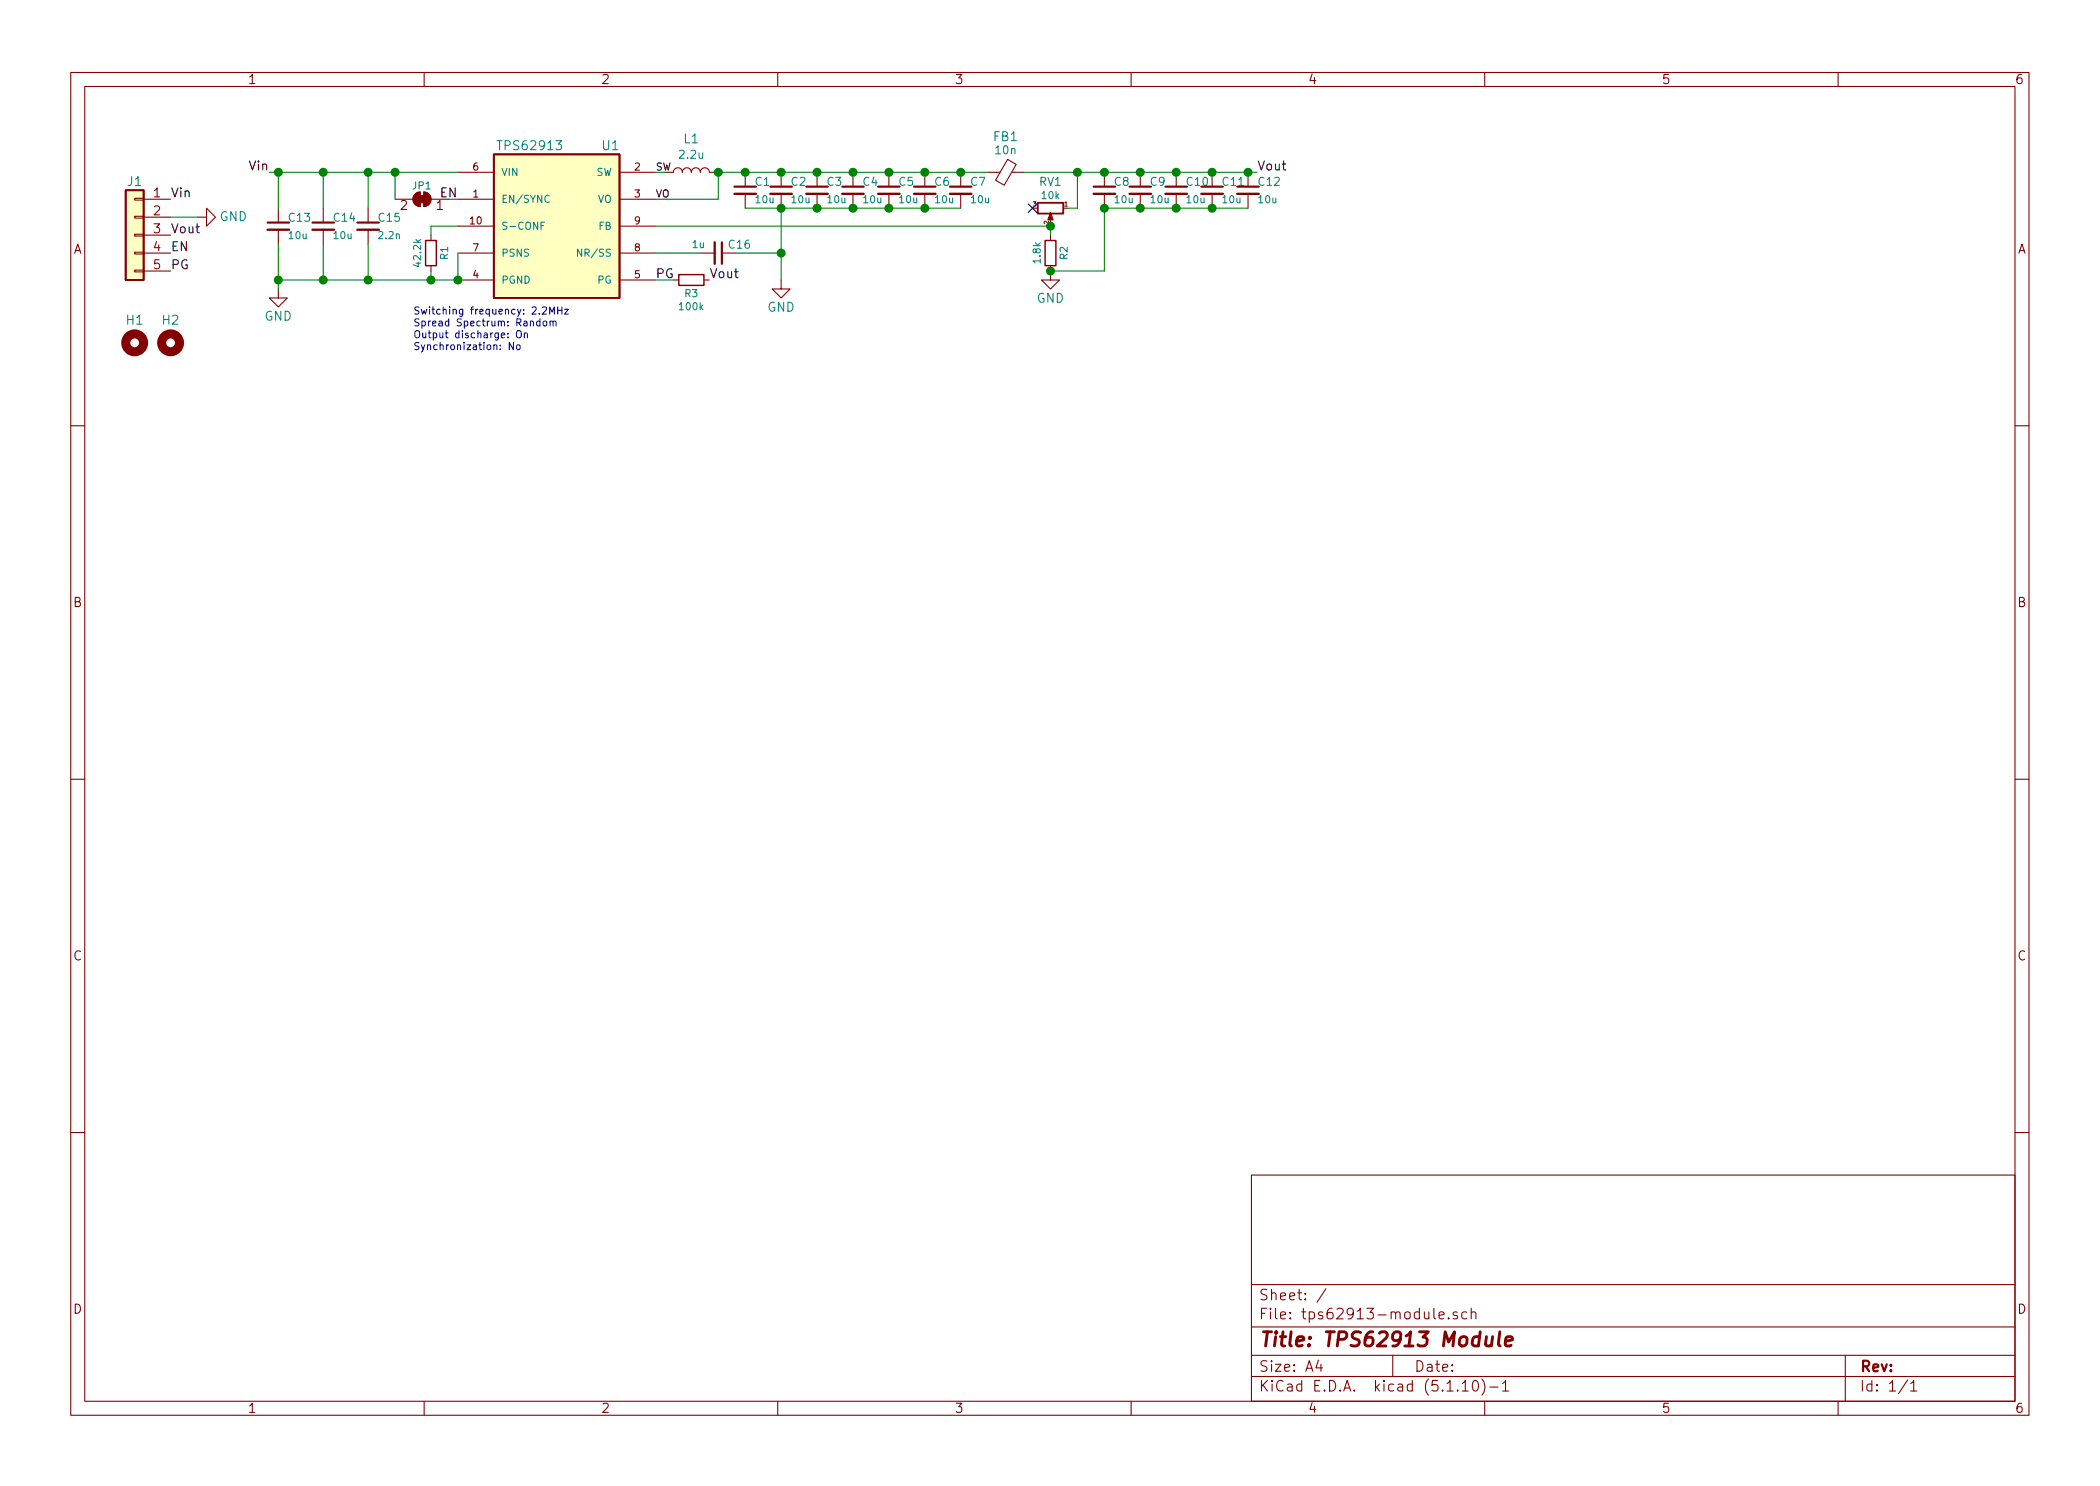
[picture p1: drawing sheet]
EESchema Schematic File Version 4
EELAYER 30 0
EELAYER END
$Descr A4 11693 8268
encoding utf-8
Sheet 1 1
Title "TPS62913 Module"
Date ""
Rev ""
Comp ""
Comment1 ""
Comment2 ""
Comment3 ""
Comment4 ""
$EndDescr
$Comp
L TPS6291x:TPS6291x U1
U 1 1
P 3100 1250
F 0 "U1" H 3400 1700 50  0000 C CNN
F 1 "TPS62913" H 2950 1700 50  0000 C CNN
F 2 "TPS6291x:TPS6291x" H 3100 1250 50  0001 L BNN
F 3 "" H 3100 1250 50  0001 L BNN
F 4 "TPS62913RPUR" H 3100 1250 50  0001 C CNN "manf#"
F 5 "https://www.mouser.jp/ProductDetail/Texas-Instruments/TPS62913RPUR?qs=sGAEpiMZZMv0NwlthflBiygZRq0mreBIpzxGZsASKts=" H 3100 1250 50  0001 C CNN "Link"
F 6 "595-TPS62913RPUR" H 3100 1250 50  0001 C CNN "Mouser #"
F 7 "Y" H 3100 1250 50  0001 C CNN "Original"
F 8 "10" H 3100 1250 50  0001 C CNN "SMD"
F 9 "296-TPS62913RPURCT-ND" H 3100 1250 50  0001 C CNN "Digikey #"
	1    3100 1250
	1    0    0    -1  
$EndComp
$Comp
L Device:L L1
U 1 1
P 3850 950
F 0 "L1" V 4033 950 50  0000 C CNN
F 1 "2.2u" V 3945 950 45  0000 C CNN
F 2 "inductor_SWPA:SWPA-2020" H 3850 950 50  0001 C CNN
F 3 "~" H 3850 950 50  0001 C CNN
F 4 "SWPA5020S2R2NT" H 3850 950 50  0001 C CNN "manf#"
F 5 "303010103" H 3850 950 50  0001 C CNN "Elecrow PN"
F 6 "N" H 3850 950 50  0001 C CNN "Original"
F 7 "2" H 3850 950 50  0001 C CNN "SMD"
	1    3850 950 
	0    -1   -1   0   
$EndComp
$Comp
L power:GND #PWR04
U 1 1
P 1550 1600
F 0 "#PWR04" H 1550 1350 50  0001 C CNN
F 1 "GND" H 1550 1450 50  0000 C CNN
F 2 "" H 1550 1600 50  0001 C CNN
F 3 "" H 1550 1600 50  0001 C CNN
	1    1550 1600
	1    0    0    -1  
$EndComp
$Comp
L Device:R_Small R3
U 1 1
P 3850 1550
F 0 "R3" V 3750 1550 40  0000 C TNN
F 1 "100k" V 3700 1550 40  0000 C CNN
F 2 "passive_parts:R_0603" H 3850 1550 50  0001 C CNN
F 3 "~" H 3850 1550 50  0001 C CNN
F 4 "RC0603FR-07100KL" H 3850 1550 50  0001 C CNN "manf#"
F 5 "301010196" H 3850 1550 50  0001 C CNN "Elecrow PN"
F 6 "2" H 3850 1550 50  0001 C CNN "SMD"
	1    3850 1550
	0    -1   -1   0   
$EndComp
Text Label 3650 1550 0    50   ~ 0
PG
Text Label 2550 1100 2    50   ~ 0
EN
$Comp
L Jumper:SolderJumper_2_Bridged JP1
U 1 1
P 2350 1100
F 0 "JP1" H 2350 1050 40  0000 C TNN
F 1 "SolderJumper_2_Bridged" V 2395 1168 50  0001 L CNN
F 2 "Jumper:SolderJumper-2_P1.3mm_Bridged_RoundedPad1.0x1.5mm" H 2350 1100 50  0001 C CNN
F 3 "~" H 2350 1100 50  0001 C CNN
F 4 "~" H 2350 1100 50  0001 C CNN "manf#"
	1    2350 1100
	-1   0    0    1   
$EndComp
Wire Wire Line
	2500 1100 2550 1100
Wire Wire Line
	2200 1100 2200 950 
Wire Wire Line
	2200 950  2550 950 
$Comp
L Device:R_Small R1
U 1 1
P 2400 1400
F 0 "R1" V 2450 1400 40  0000 C TNN
F 1 "42.2k" V 2300 1400 40  0000 C TNN
F 2 "passive_parts:R_0603" H 2400 1400 50  0001 C CNN
F 3 "~" H 2400 1400 50  0001 C CNN
F 4 "RC0603FR-0742K2L" H 2400 1400 50  0001 C CNN "manf#"
F 5 "2" H 2400 1400 50  0001 C CNN "SMD"
F 6 "https://www.mouser.jp/ProductDetail/YAGEO/RC0603FR-0742K2L?qs=gt6vzsuosg2g3L%2FVaGpSfQ%3D%3D" H 2400 1400 50  0001 C CNN "Link"
F 7 "603-RC0603FR-0742K2L" H 2400 1400 50  0001 C CNN "Mouser #"
F 8 "N" H 2400 1400 50  0001 C CNN "Original"
F 9 "Shenzhen stock" H 2400 1400 50  0001 C CNN "Rating"
	1    2400 1400
	1    0    0    -1  
$EndComp
Wire Wire Line
	2550 1400 2550 1550
Wire Wire Line
	2400 1500 2400 1550
Wire Wire Line
	2400 1550 2550 1550
Connection ~ 2550 1550
Wire Wire Line
	2400 1300 2400 1250
Wire Wire Line
	2400 1250 2550 1250
$Comp
L Device:C_Small C15
U 1 1
P 2050 1250
F 0 "C15" H 2100 1300 45  0000 L CNN
F 1 "2.2n" H 2100 1200 40  0000 L CNN
F 2 "passive_parts:C_0402" H 2050 1250 50  0001 C CNN
F 3 "~" H 2050 1250 50  0001 C CNN
F 4 "N" H 2050 1250 50  0001 C CNN "Original"
F 5 "2" H 2050 1250 50  0001 C CNN "SMD"
F 6 "CC0402KRX7R9BB222" H 2050 1250 50  0001 C CNN "manf#"
F 7 ">=25V" H 2050 1250 50  0001 C CNN "Rating"
F 8 "302010022" H 2050 1250 50  0001 C CNN "Elecrow PN"
	1    2050 1250
	1    0    0    -1  
$EndComp
Wire Wire Line
	2200 950  2050 950 
Wire Wire Line
	2050 950  2050 1150
Connection ~ 2200 950 
Wire Wire Line
	2050 1350 2050 1550
Wire Wire Line
	2050 1550 2400 1550
Connection ~ 2400 1550
$Comp
L Device:C_Small C14
U 1 1
P 1800 1250
F 0 "C14" H 1850 1300 45  0000 L CNN
F 1 "10u" H 1850 1200 40  0000 L CNN
F 2 "passive_parts:C_0805" H 1800 1250 50  0001 C CNN
F 3 "~" H 1800 1250 50  0001 C CNN
F 4 "N" H 1800 1250 50  0001 C CNN "Original"
F 5 "2" H 1800 1250 50  0001 C CNN "SMD"
F 6 "CC0805KKX5R8BB106" H 1800 1250 50  0001 C CNN "manf#"
F 7 "302010178" H 1800 1250 50  0001 C CNN "Elecrow PN"
	1    1800 1250
	1    0    0    -1  
$EndComp
$Comp
L Device:C_Small C13
U 1 1
P 1550 1250
F 0 "C13" H 1600 1300 45  0000 L CNN
F 1 "10u" H 1600 1200 40  0000 L CNN
F 2 "passive_parts:C_0805" H 1550 1250 50  0001 C CNN
F 3 "~" H 1550 1250 50  0001 C CNN
F 4 "N" H 1550 1250 50  0001 C CNN "Original"
F 5 "2" H 1550 1250 50  0001 C CNN "SMD"
F 6 "CC0805KKX5R8BB106" H 1550 1250 50  0001 C CNN "manf#"
F 7 "302010178" H 1550 1250 50  0001 C CNN "Elecrow PN"
	1    1550 1250
	1    0    0    -1  
$EndComp
Text Label 1500 950  2    50   ~ 0
Vin
Wire Wire Line
	1800 1150 1800 950 
Wire Wire Line
	1800 950  2050 950 
Connection ~ 2050 950 
Wire Wire Line
	1800 950  1550 950 
Wire Wire Line
	1550 950  1550 1150
Connection ~ 1800 950 
Wire Wire Line
	1800 1350 1800 1550
Wire Wire Line
	1800 1550 2050 1550
Connection ~ 2050 1550
Wire Wire Line
	1800 1550 1550 1550
Wire Wire Line
	1550 1550 1550 1350
Connection ~ 1800 1550
Wire Wire Line
	1550 1600 1550 1550
Connection ~ 1550 1550
Wire Wire Line
	4000 950  4000 1100
Wire Wire Line
	4000 1100 3650 1100
Wire Wire Line
	3650 950  3700 950 
$Comp
L Device:C_Small C16
U 1 1
P 4000 1400
F 0 "C16" V 3950 1450 45  0000 L CNN
F 1 "1u" V 3950 1250 40  0000 L CNN
F 2 "passive_parts:C_0402" H 4000 1400 50  0001 C CNN
F 3 "~" H 4000 1400 50  0001 C CNN
F 4 "N" H 4000 1400 50  0001 C CNN "Original"
F 5 "2" H 4000 1400 50  0001 C CNN "SMD"
F 6 "CC0402KRX5R6BB105" H 4000 1400 50  0001 C CNN "manf#"
F 7 "302010040" H 4000 1400 50  0001 C CNN "Elecrow PN"
	1    4000 1400
	0    1    1    0   
$EndComp
Wire Wire Line
	3900 1400 3650 1400
$Comp
L Device:R_Small R2
U 1 1
P 5850 1400
F 0 "R2" V 5900 1400 40  0000 C TNN
F 1 "1.8k" V 5750 1400 40  0000 C TNN
F 2 "passive_parts:R_0603" H 5850 1400 50  0001 C CNN
F 3 "~" H 5850 1400 50  0001 C CNN
F 4 "RC0603FR-071K8L" H 5850 1400 50  0001 C CNN "manf#"
F 5 "2" H 5850 1400 50  0001 C CNN "SMD"
F 6 "N" H 5850 1400 50  0001 C CNN "Original"
F 7 "301010254" H 5850 1400 50  0001 C CNN "Elecrow PN"
F 8 "" H 5850 1400 50  0001 C CNN "Equivalents"
	1    5850 1400
	1    0    0    -1  
$EndComp
$Comp
L Device:R_POT_Small RV1
U 1 1
P 5850 1150
F 0 "RV1" V 5700 1150 45  0000 C CNN
F 1 "10k" V 5800 1150 40  0000 C BNN
F 2 "passive_parts:VR_3362P-1" H 5850 1150 50  0001 C CNN
F 3 "~" H 5850 1150 50  0001 C CNN
F 4 "3362P-1-103" H 5850 1150 50  0001 C CNN "manf#"
F 5 "1051010A" H 5850 1150 50  0001 C CNN "Elecrow PN"
F 6 "3" H 5850 1150 50  0001 C CNN "THT"
	1    5850 1150
	0    1    1    0   
$EndComp
NoConn ~ 5750 1150
$Comp
L Device:C_Small C1
U 1 1
P 4150 1050
F 0 "C1" H 4200 1100 45  0000 L CNN
F 1 "10u" H 4200 1000 40  0000 L CNN
F 2 "passive_parts:C_0603" H 4150 1050 50  0001 C CNN
F 3 "~" H 4150 1050 50  0001 C CNN
F 4 "N" H 4150 1050 50  0001 C CNN "Original"
F 5 "2" H 4150 1050 50  0001 C CNN "SMD"
F 6 "CC0603KRX5R6BB106" H 4150 1050 50  0001 C CNN "manf#"
F 7 "302010103" H 4150 1050 50  0001 C CNN "Elecrow PN"
F 8 ">=10V" H 4150 1050 50  0001 C CNN "Rating"
	1    4150 1050
	1    0    0    -1  
$EndComp
$Comp
L Device:C_Small C2
U 1 1
P 4350 1050
F 0 "C2" H 4400 1100 45  0000 L CNN
F 1 "10u" H 4400 1000 40  0000 L CNN
F 2 "passive_parts:C_0603" H 4350 1050 50  0001 C CNN
F 3 "~" H 4350 1050 50  0001 C CNN
F 4 "N" H 4350 1050 50  0001 C CNN "Original"
F 5 "2" H 4350 1050 50  0001 C CNN "SMD"
F 6 "CC0603KRX5R6BB106" H 4350 1050 50  0001 C CNN "manf#"
F 7 "302010103" H 4350 1050 50  0001 C CNN "Elecrow PN"
F 8 ">=10V" H 4350 1050 50  0001 C CNN "Rating"
	1    4350 1050
	1    0    0    -1  
$EndComp
$Comp
L Device:C_Small C3
U 1 1
P 4550 1050
F 0 "C3" H 4600 1100 45  0000 L CNN
F 1 "10u" H 4600 1000 40  0000 L CNN
F 2 "passive_parts:C_0603" H 4550 1050 50  0001 C CNN
F 3 "~" H 4550 1050 50  0001 C CNN
F 4 "N" H 4550 1050 50  0001 C CNN "Original"
F 5 "2" H 4550 1050 50  0001 C CNN "SMD"
F 6 "CC0603KRX5R6BB106" H 4550 1050 50  0001 C CNN "manf#"
F 7 "302010103" H 4550 1050 50  0001 C CNN "Elecrow PN"
F 8 ">=10V" H 4550 1050 50  0001 C CNN "Rating"
	1    4550 1050
	1    0    0    -1  
$EndComp
$Comp
L Device:C_Small C4
U 1 1
P 4750 1050
F 0 "C4" H 4800 1100 45  0000 L CNN
F 1 "10u" H 4800 1000 40  0000 L CNN
F 2 "passive_parts:C_0603" H 4750 1050 50  0001 C CNN
F 3 "~" H 4750 1050 50  0001 C CNN
F 4 "N" H 4750 1050 50  0001 C CNN "Original"
F 5 "2" H 4750 1050 50  0001 C CNN "SMD"
F 6 "CC0603KRX5R6BB106" H 4750 1050 50  0001 C CNN "manf#"
F 7 "302010103" H 4750 1050 50  0001 C CNN "Elecrow PN"
F 8 ">=10V" H 4750 1050 50  0001 C CNN "Rating"
	1    4750 1050
	1    0    0    -1  
$EndComp
$Comp
L Device:C_Small C5
U 1 1
P 4950 1050
F 0 "C5" H 5000 1100 45  0000 L CNN
F 1 "10u" H 5000 1000 40  0000 L CNN
F 2 "passive_parts:C_0603" H 4950 1050 50  0001 C CNN
F 3 "~" H 4950 1050 50  0001 C CNN
F 4 "N" H 4950 1050 50  0001 C CNN "Original"
F 5 "2" H 4950 1050 50  0001 C CNN "SMD"
F 6 "CC0603KRX5R6BB106" H 4950 1050 50  0001 C CNN "manf#"
F 7 "302010103" H 4950 1050 50  0001 C CNN "Elecrow PN"
F 8 ">=10V" H 4950 1050 50  0001 C CNN "Rating"
	1    4950 1050
	1    0    0    -1  
$EndComp
$Comp
L Device:C_Small C6
U 1 1
P 5150 1050
F 0 "C6" H 5200 1100 45  0000 L CNN
F 1 "10u" H 5200 1000 40  0000 L CNN
F 2 "passive_parts:C_0603" H 5150 1050 50  0001 C CNN
F 3 "~" H 5150 1050 50  0001 C CNN
F 4 "N" H 5150 1050 50  0001 C CNN "Original"
F 5 "2" H 5150 1050 50  0001 C CNN "SMD"
F 6 "CC0603KRX5R6BB106" H 5150 1050 50  0001 C CNN "manf#"
F 7 "302010103" H 5150 1050 50  0001 C CNN "Elecrow PN"
F 8 ">=10V" H 5150 1050 50  0001 C CNN "Rating"
	1    5150 1050
	1    0    0    -1  
$EndComp
$Comp
L Device:C_Small C7
U 1 1
P 5350 1050
F 0 "C7" H 5400 1100 45  0000 L CNN
F 1 "10u" H 5400 1000 40  0000 L CNN
F 2 "passive_parts:C_0603" H 5350 1050 50  0001 C CNN
F 3 "~" H 5350 1050 50  0001 C CNN
F 4 "N" H 5350 1050 50  0001 C CNN "Original"
F 5 "2" H 5350 1050 50  0001 C CNN "SMD"
F 6 "CC0603KRX5R6BB106" H 5350 1050 50  0001 C CNN "manf#"
F 7 "302010103" H 5350 1050 50  0001 C CNN "Elecrow PN"
F 8 ">=10V" H 5350 1050 50  0001 C CNN "Rating"
	1    5350 1050
	1    0    0    -1  
$EndComp
Wire Wire Line
	4000 950  4150 950 
Connection ~ 4000 950 
Connection ~ 4150 950 
Wire Wire Line
	4150 950  4350 950 
Connection ~ 4350 950 
Wire Wire Line
	4350 950  4550 950 
Connection ~ 4550 950 
Wire Wire Line
	4550 950  4750 950 
Connection ~ 4750 950 
Wire Wire Line
	4750 950  4950 950 
Connection ~ 4950 950 
Wire Wire Line
	4950 950  5150 950 
Connection ~ 5150 950 
Wire Wire Line
	5150 950  5350 950 
$Comp
L power:GND #PWR03
U 1 1
P 4350 1550
F 0 "#PWR03" H 4350 1300 50  0001 C CNN
F 1 "GND" H 4350 1400 50  0000 C CNN
F 2 "" H 4350 1550 50  0001 C CNN
F 3 "" H 4350 1550 50  0001 C CNN
	1    4350 1550
	1    0    0    -1  
$EndComp
Wire Wire Line
	4350 1400 4100 1400
Wire Wire Line
	4150 1150 4350 1150
Connection ~ 4350 1150
Wire Wire Line
	4350 1150 4550 1150
Connection ~ 4550 1150
Wire Wire Line
	4550 1150 4750 1150
Connection ~ 4750 1150
Wire Wire Line
	4750 1150 4950 1150
Connection ~ 4950 1150
Wire Wire Line
	4950 1150 5150 1150
Connection ~ 5150 1150
Wire Wire Line
	5150 1150 5350 1150
Wire Wire Line
	4350 1150 4350 1400
Connection ~ 4350 1400
$Comp
L Device:Ferrite_Bead_Small FB1
U 1 1
P 5600 950
F 0 "FB1" V 5400 950 50  0000 C CNN
F 1 "10n" V 5500 950 45  0000 C BNN
F 2 "passive_parts:C_0603" V 5530 950 50  0001 C CNN
F 3 "~" H 5600 950 50  0001 C CNN
F 4 "BLE18PS080SN1D" H 5600 950 50  0001 C CNN "manf#"
F 5 "https://www.mouser.jp/ProductDetail/Murata-Electronics/BLE18PS080SN1D?qs=%2Fha2pyFadujCub5P1csi%252BVGv6FMXnStunXp7Cuv183sSXt6KPSsjhQ==" H 5600 950 50  0001 C CNN "Link"
F 6 "81-BLE18PS080SN1D" H 5600 950 50  0001 C CNN "Mouser #"
F 7 "Y" H 5600 950 50  0001 C CNN "Original"
F 8 "2" H 5600 950 50  0001 C CNN "SMD"
	1    5600 950 
	0    1    1    0   
$EndComp
Wire Wire Line
	5500 950  5350 950 
Connection ~ 5350 950 
$Comp
L Device:C_Small C8
U 1 1
P 6150 1050
F 0 "C8" H 6200 1100 45  0000 L CNN
F 1 "10u" H 6200 1000 40  0000 L CNN
F 2 "passive_parts:C_0603" H 6150 1050 50  0001 C CNN
F 3 "~" H 6150 1050 50  0001 C CNN
F 4 "N" H 6150 1050 50  0001 C CNN "Original"
F 5 "2" H 6150 1050 50  0001 C CNN "SMD"
F 6 "CC0603KRX5R6BB106" H 6150 1050 50  0001 C CNN "manf#"
F 7 "302010103" H 6150 1050 50  0001 C CNN "Elecrow PN"
F 8 ">=10V" H 6150 1050 50  0001 C CNN "Rating"
	1    6150 1050
	1    0    0    -1  
$EndComp
$Comp
L Device:C_Small C9
U 1 1
P 6350 1050
F 0 "C9" H 6400 1100 45  0000 L CNN
F 1 "10u" H 6400 1000 40  0000 L CNN
F 2 "passive_parts:C_0603" H 6350 1050 50  0001 C CNN
F 3 "~" H 6350 1050 50  0001 C CNN
F 4 "N" H 6350 1050 50  0001 C CNN "Original"
F 5 "2" H 6350 1050 50  0001 C CNN "SMD"
F 6 "CC0603KRX5R6BB106" H 6350 1050 50  0001 C CNN "manf#"
F 7 "302010103" H 6350 1050 50  0001 C CNN "Elecrow PN"
F 8 ">=10V" H 6350 1050 50  0001 C CNN "Rating"
	1    6350 1050
	1    0    0    -1  
$EndComp
$Comp
L Device:C_Small C10
U 1 1
P 6550 1050
F 0 "C10" H 6600 1100 45  0000 L CNN
F 1 "10u" H 6600 1000 40  0000 L CNN
F 2 "passive_parts:C_0603" H 6550 1050 50  0001 C CNN
F 3 "~" H 6550 1050 50  0001 C CNN
F 4 "N" H 6550 1050 50  0001 C CNN "Original"
F 5 "2" H 6550 1050 50  0001 C CNN "SMD"
F 6 "CC0603KRX5R6BB106" H 6550 1050 50  0001 C CNN "manf#"
F 7 "302010103" H 6550 1050 50  0001 C CNN "Elecrow PN"
F 8 ">=10V" H 6550 1050 50  0001 C CNN "Rating"
	1    6550 1050
	1    0    0    -1  
$EndComp
$Comp
L Device:C_Small C11
U 1 1
P 6750 1050
F 0 "C11" H 6800 1100 45  0000 L CNN
F 1 "10u" H 6800 1000 40  0000 L CNN
F 2 "passive_parts:C_0603" H 6750 1050 50  0001 C CNN
F 3 "~" H 6750 1050 50  0001 C CNN
F 4 "N" H 6750 1050 50  0001 C CNN "Original"
F 5 "2" H 6750 1050 50  0001 C CNN "SMD"
F 6 "CC0603KRX5R6BB106" H 6750 1050 50  0001 C CNN "manf#"
F 7 "302010103" H 6750 1050 50  0001 C CNN "Elecrow PN"
F 8 ">=10V" H 6750 1050 50  0001 C CNN "Rating"
	1    6750 1050
	1    0    0    -1  
$EndComp
$Comp
L Device:C_Small C12
U 1 1
P 6950 1050
F 0 "C12" H 7000 1100 45  0000 L CNN
F 1 "10u" H 7000 1000 40  0000 L CNN
F 2 "passive_parts:C_0603" H 6950 1050 50  0001 C CNN
F 3 "~" H 6950 1050 50  0001 C CNN
F 4 "N" H 6950 1050 50  0001 C CNN "Original"
F 5 "2" H 6950 1050 50  0001 C CNN "SMD"
F 6 "CC0603KRX5R6BB106" H 6950 1050 50  0001 C CNN "manf#"
F 7 "302010103" H 6950 1050 50  0001 C CNN "Elecrow PN"
F 8 ">=10V" H 6950 1050 50  0001 C CNN "Rating"
	1    6950 1050
	1    0    0    -1  
$EndComp
Wire Wire Line
	3650 1250 5850 1250
Connection ~ 5850 1250
Wire Wire Line
	5950 1150 6000 1150
Wire Wire Line
	6000 1150 6000 950 
Wire Wire Line
	6000 950  5700 950 
Wire Wire Line
	4350 1400 4350 1550
$Comp
L power:GND #PWR02
U 1 1
P 5850 1500
F 0 "#PWR02" H 5850 1250 50  0001 C CNN
F 1 "GND" H 5850 1350 50  0000 C CNN
F 2 "" H 5850 1500 50  0001 C CNN
F 3 "" H 5850 1500 50  0001 C CNN
	1    5850 1500
	1    0    0    -1  
$EndComp
Wire Wire Line
	5850 1300 5850 1250
Wire Wire Line
	6950 950  6750 950 
Connection ~ 6000 950 
Connection ~ 6150 950 
Wire Wire Line
	6150 950  6000 950 
Connection ~ 6350 950 
Wire Wire Line
	6350 950  6150 950 
Connection ~ 6550 950 
Wire Wire Line
	6550 950  6350 950 
Connection ~ 6750 950 
Wire Wire Line
	6750 950  6550 950 
Wire Wire Line
	6950 1150 6750 1150
Wire Wire Line
	6150 1150 6150 1500
Wire Wire Line
	6150 1500 5850 1500
Connection ~ 6150 1150
Connection ~ 6350 1150
Wire Wire Line
	6350 1150 6150 1150
Connection ~ 6550 1150
Wire Wire Line
	6550 1150 6350 1150
Connection ~ 6750 1150
Wire Wire Line
	6750 1150 6550 1150
Connection ~ 5850 1500
Text Label 7000 950  0    50   ~ 0
Vout
Text Label 3950 1550 0    50   ~ 0
Vout
Wire Wire Line
	3750 1550 3650 1550
$Comp
L Connector_Generic:Conn_01x05 J1
U 1 1
P 750 1300
F 0 "J1" H 750 1600 50  0000 C CNN
F 1 "Conn_01x05" H 668 1626 50  0001 C CNN
F 2 "connector:SIL-5" H 750 1300 50  0001 C CNN
F 3 "~" H 750 1300 50  0001 C CNN
	1    750  1300
	-1   0    0    -1  
$EndComp
Text Label 950  1100 0    50   ~ 0
Vin
$Comp
L power:GND #PWR01
U 1 1
P 1100 1200
F 0 "#PWR01" H 1100 950 50  0001 C CNN
F 1 "GND" V 1100 1000 50  0000 C CNN
F 2 "" H 1100 1200 50  0001 C CNN
F 3 "" H 1100 1200 50  0001 C CNN
	1    1100 1200
	0    -1   -1   0   
$EndComp
Text Label 950  1300 0    50   ~ 0
Vout
Wire Wire Line
	1100 1200 950  1200
Text Label 950  1400 0    50   ~ 0
EN
Text Label 950  1500 0    50   ~ 0
PG
Wire Wire Line
	6950 950  7000 950 
Connection ~ 6950 950 
Wire Wire Line
	1550 950  1500 950 
Connection ~ 1550 950 
$Comp
L Mechanical:MountingHole H1
U 1 1
P 750 1900
F 0 "H1" H 750 2000 50  0000 C BNN
F 1 "MountingHole" H 850 1855 50  0001 L CNN
F 2 "MountingHole:MountingHole_3.2mm_M3" H 750 1900 50  0001 C CNN
F 3 "~" H 750 1900 50  0001 C CNN
	1    750  1900
	1    0    0    -1  
$EndComp
$Comp
L Mechanical:MountingHole H2
U 1 1
P 950 1900
F 0 "H2" H 950 2000 50  0000 C BNN
F 1 "MountingHole" H 1050 1855 50  0001 L CNN
F 2 "MountingHole:MountingHole_3.2mm_M3" H 950 1900 50  0001 C CNN
F 3 "~" H 950 1900 50  0001 C CNN
	1    950  1900
	1    0    0    -1  
$EndComp
Text Label 3650 950  0    40   ~ 0
SW
Text Label 3650 1100 0    40   ~ 0
VO
Text Notes 2300 1950 0    40   ~ 0
Switching frequency: 2.2MHz\nSpread Spectrum: Random\nOutput discharge: On\nSynchronization: No
$EndSCHEMATC
